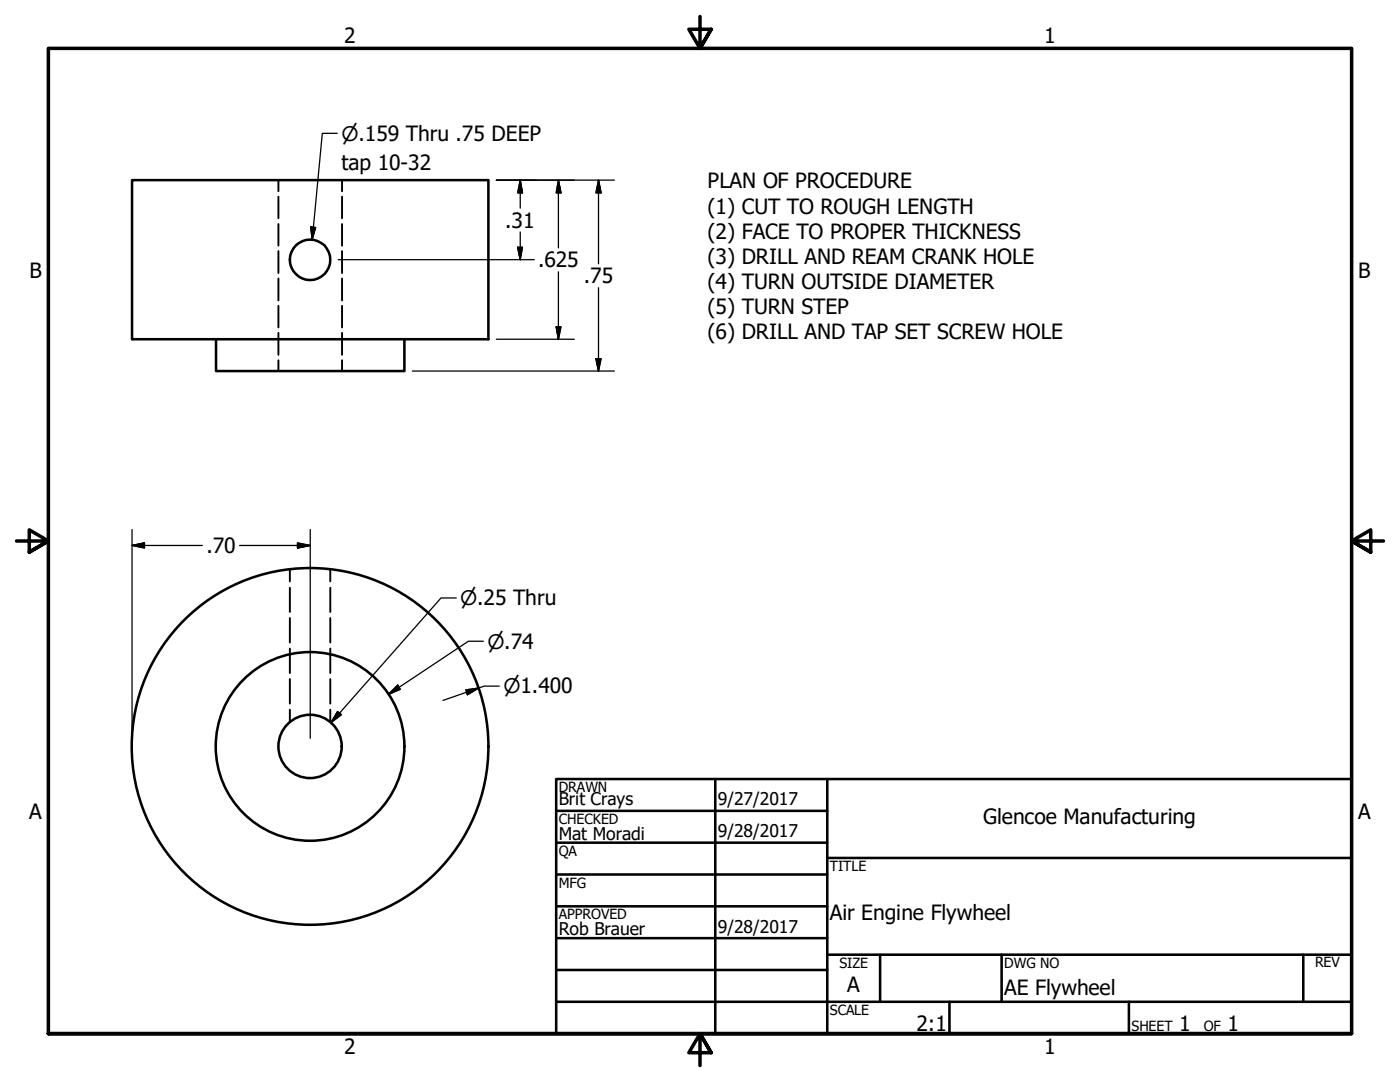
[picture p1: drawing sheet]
<svg xmlns="http://www.w3.org/2000/svg" width="279mm" height="216mm" viewBox="0 0 279 216" stroke-linecap="round" stroke-linejoin="round" font-family="sans-serif">
<!-- layer: Visible (ANSI) -->
<g fill="none" stroke="#000" stroke-width=".51">
<path d="M26.4 35.9h71.1v31.8h-71.1zM43.1 67.7v6.3h37.6v-6.3"/>
<circle cx="61.9" cy="51.8" r="4"/>
<circle cx="61.9" cy="148.9" r="35.6"/>
<circle cx="61.9" cy="148.9" r="18.8"/>
<circle cx="61.9" cy="148.9" r="6.3"/>
</g>
<!-- layer: Hidden (ANSI) -->
<g fill="none" stroke="#000" stroke-width=".38">
<path d="M55.6 35.9v2.3M55.6 39.2v4.4M68.3 35.9v2.3M68.3 39.2v4.4M55.6 44.7v4.3M55.6 50.1v4.4M55.6 55.6v4.3M68.3 44.7v4.3M68.3 50.1v4.4M68.3 55.6v4.3M55.6 61v4.3M55.6 66.4v4.4"/>
<path d="M55.6 71.9v2.1M68.3 61v4.3M68.3 66.4v4.4M68.3 71.9v2.1M57.8 113.6v2.4M57.8 117.3v4.8M65.9 113.6v2.4M65.9 117.3v4.8M57.8 123.3v4.9M57.8 129.4v4.9M57.8 135.5v4.9M65.9 123.3v4.9"/>
<path d="M65.9 129.4v4.9M65.9 135.5v4.9M57.8 141.6v2.4M65.9 141.6v2.4"/>
</g>
<!-- layer: Border (ANSI) -->
<path d="M139.7 3.3v6.4l-2.2-3.9h4.4l-2.2 3.9 2.2-3.9M3.3 107.9h6.4l-3.9-2.2v4.5l3.9-2.3-3.9 2.3M276.1 107.9h-6.4l3.9-2.2v4.5l-3.9-2.3 3.9 2.3M9.7 206.2v-196.5h260v196.5h-260h260M141.9 210.1l-2.2-3.9 2.2 3.9h-4.4l2.2-3.9v6.4" fill="none" stroke="#000" stroke-width=".7"/>
<!-- layer: Title (ANSI) -->
<g fill="none" stroke="#000" stroke-width=".51">
<path d="M111 155.4h158.7v50.8h-158.7zM142.7 155.4v50.8M165.1 155.4v50.8M111 161.8h54.1M111 168.1h54.1M111 174.5h54.1M165.1 171.2h104.6M111 180.8h54.1M111 187.2h54.1M111 193.5h54.1M111 199.9h158.7M165.1 190.5h104.6"/>
<path d="M175.6 190.5v9.4M189.5 199.9v6.3M199.9 190.5v9.4M225.3 199.9v6.3M260.1 190.5v9.4"/>
</g>
<!-- layer: Dimension (ANSI) -->
<g fill="none" stroke="#000" stroke-width=".25">
<path d="M67.3 26.6h-3l-2 21.2M99.1 35.9h23.5M103.8 35.9l.5 2.6h-1zM103.8 35.9v5.6M111.4 35.9l.6 2.6h-1zM111.4 35.9v13.6M119.4 35.9l.6 2.6h-1.1zM119.4 35.9v16.7M62 45.3l1 .1-.7 2.4zM67.5 51.8h39.1M103.3 49.3h1l-.5 2.5zM103.8 46.3v5.5"/>
<path d="M111.4 54.2v13.5M119.4 57.4v16.6M82.3 74h40.3M99.1 67.7h15.5M111 65.2h1l-.6 2.5zM118.9 71.6h1.1l-.6 2.4zM26.4 108.8l2.4-.5v1zM26.4 108.8h14M26.4 105.7v41.6M47.8 108.8h14.1M59.4 108.3l2.5 .5-2.5 .5zM61.9 105.7v41.6"/>
<path d="M91.1 119.3h-3.1l-21.9 24.8M77.5 138.6l1.9-1.9 .5 .8zM93 137.7l2.5-.4-2.2 1.3zM96.5 128h-3l-16 10.6M99.6 136.9h-3l-8.2 2.9M67.4 142l.7 .6-2 1.5z"/>
</g>
<g fill="#000" stroke="#000" stroke-width=".25">
<path d="M103.8 35.9l.5 2.6zM103.8 35.9l.5 2.6h-1zM111.4 35.9l.6 2.6zM111.4 35.9l.6 2.6h-1zM119.4 35.9l.6 2.6zM119.4 35.9l.6 2.6h-1.1zM62 45.3l.3 2.5zM62 45.3l1 .1-.7 2.4zM103.3 49.3l.5 2.5zM103.3 49.3h1l-.5 2.5zM111 65.2l.4 2.5zM111 65.2h1l-.6 2.5z"/>
<path d="M118.9 71.6l.5 2.4zM118.9 71.6h1.1l-.6 2.4zM26.4 108.8l2.4-.5zM26.4 108.8l2.4-.5v1zM59.4 109.3l2.5-.5zM59.4 108.3l2.5 .5-2.5 .5zM79.4 136.7l-1.9 1.9zM77.5 138.6l1.9-1.9 .5 .8zM93.3 138.6l2.2-1.3zM93 137.7l2.5-.4-2.2 1.3zM67.4 142l-1.3 2.1zM67.4 142l.7 .6-2 1.5z"/>
</g>
<g font-size="4.2">
<text x="68.7" y="8.6">2</text>
<text x="208.4" y="8.6">1</text>
<text x="68.1" y="33.9">tap 10-32</text>
<text x="141.2" y="37.6">PLAN OF PROCEDURE</text>
<text x="100.8" y="45.4">.31</text>
<text x="141.2" y="42.6">(1) CUT TO ROUGH LENGTH</text>
<text x="141.2" y="47.6">(2) FACE TO PROPER THICKNESS</text>
<text x="107.4" y="53.3">.625</text>
<text x="141.2" y="52.6">(3) DRILL AND REAM CRANK HOLE</text>
<text x="5.9" y="55.5">B</text>
<text x="116.5" y="56.5">.75</text>
<text x="141.2" y="57.7">(4) TURN OUTSIDE DIAMETER</text>
<text x="271.1" y="55.5">B</text>
<text x="141.2" y="62.7">(5) TURN STEP</text>
<text x="141.2" y="67.7">(6) DRILL AND TAP SET SCREW HOLE</text>
<text x="41.2" y="110.4">.70</text>
<text x="5.8" y="163.4">A</text>
<text x="196.2" y="164.5">Glencoe Manufacturing</text>
<text x="271" y="163.4">A</text>
<text x="165.6" y="183.5">Air Engine Flywheel</text>
<text x="169.1" y="198">A</text>
<text x="200.4" y="198.6">AE Flywheel</text>
<text x="182.9" y="205.7">2:1</text>
<text x="235.3" y="205.7">1</text>
<text x="245" y="205.7">1</text>
<text x="68.7" y="210.3">2</text>
<text x="208.4" y="210.3">1</text>
</g>
<g font-size="4">
<text x="68.1" y="28.1">⌀.159 Thru .75 DEEP</text>
<text x="91.8" y="120.8">⌀.25 Thru</text>
<text x="97.3" y="129.4">⌀.74</text>
<text x="100.5" y="138.4">⌀1.400</text>
</g>
<g font-size="3.5">
<text x="111.5" y="160.6">Brit Crays</text>
<text x="143.3" y="160.7">9/27/2017</text>
<text x="111.5" y="167.6">Mat Moradi</text>
<text x="143.3" y="167.1">9/28/2017</text>
<text x="111.5" y="186.6">Rob Brauer</text>
<text x="143.3" y="186.1">9/28/2017</text>
</g>
<g font-size="2.8">
<text x="111.5" y="158">DRAWN</text>
<text x="111.5" y="164.4">CHECKED</text>
<text x="111.5" y="170.8">QA</text>
<text x="165.6" y="173.7">TITLE</text>
<text x="111.5" y="177.1">MFG</text>
<text x="111.5" y="183.5">APPROVED</text>
<text x="167.5" y="193.1">SIZE</text>
<text x="200.4" y="193.1">DWG NO</text>
<text x="262.4" y="193">REV</text>
<text x="165.6" y="202.5">SCALE</text>
<text x="225.8" y="205.7">SHEET</text>
<text x="240.2" y="205.7">OF</text>
</g>
</svg>
